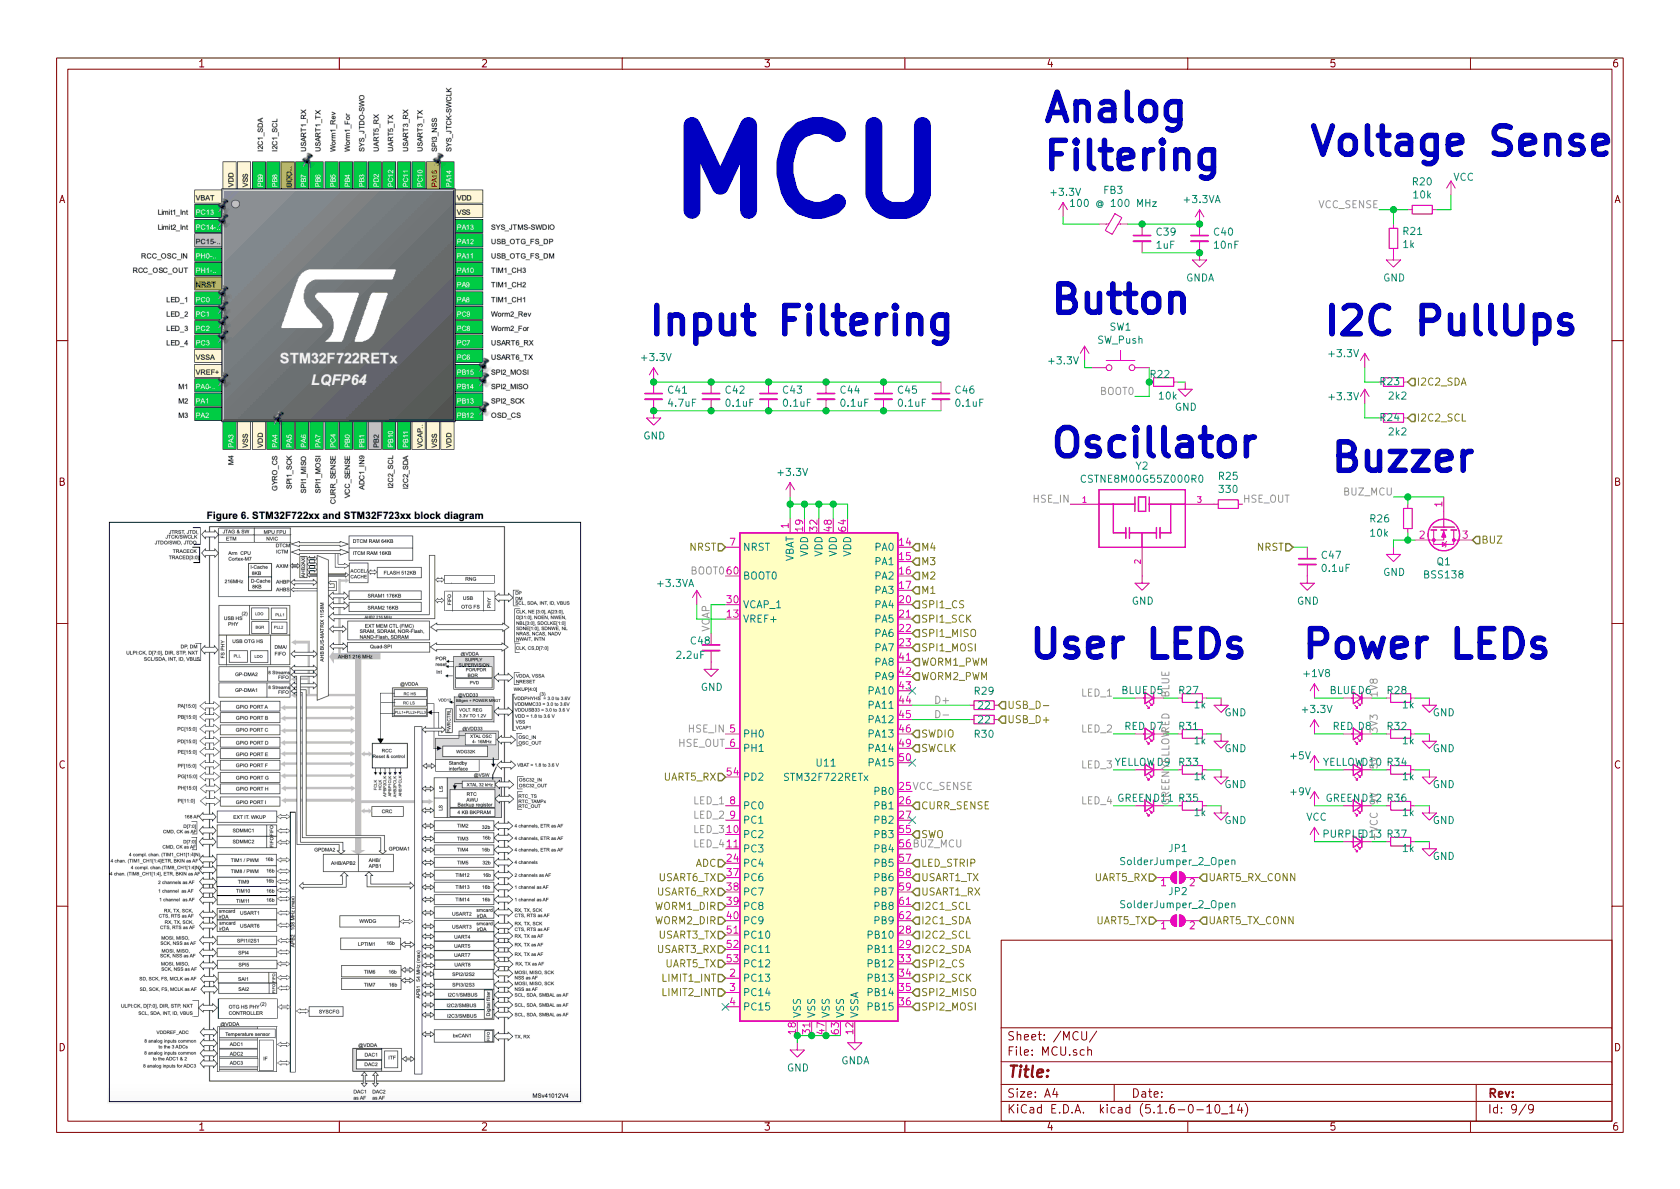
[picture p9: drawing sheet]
EESchema Schematic File Version 4
EELAYER 30 0
EELAYER END
$Descr A4 11693 8268
encoding utf-8
Sheet 9 9
Title ""
Date ""
Rev ""
Comp ""
Comment1 ""
Comment2 ""
Comment3 ""
Comment4 ""
$EndDescr
$Comp
L power:GND #PWR0108
U 1 1
P 9100 4000
F 0 "#PWR0108" H 9100 3750 50  0001 C CNN
F 1 "GND" H 9105 3827 50  0000 C CNN
F 2 "" H 9100 4000 50  0001 C CNN
F 3 "" H 9100 4000 50  0001 C CNN
	1    9100 4000
	1    0    0    -1  
$EndComp
Wire Wire Line
	9000 3800 9100 3800
$Comp
L Device:C_Small C47
U 1 1
P 9100 3900
F 0 "C47" H 9192 3946 50  0000 L CNN
F 1 "0.1uF" H 9192 3855 50  0000 L CNN
F 2 "Capacitor_SMD:C_0402_1005Metric" H 9100 3900 50  0001 C CNN
F 3 "~" H 9100 3900 50  0001 C CNN
	1    9100 3900
	1    0    0    -1  
$EndComp
Wire Wire Line
	9150 5600 9350 5600
Wire Wire Line
	9850 5600 9950 5600
Wire Wire Line
	9550 5600 9650 5600
$Comp
L power:GND #PWR0122
U 1 1
P 9950 5600
F 0 "#PWR0122" H 9950 5350 50  0001 C CNN
F 1 "GND" H 10050 5500 50  0000 C CNN
F 2 "" H 9950 5600 50  0001 C CNN
F 3 "" H 9950 5600 50  0001 C CNN
	1    9950 5600
	1    0    0    -1  
$EndComp
$Comp
L Device:LED_Small D12
U 1 1
P 9450 5600
F 0 "D12" H 9350 5550 50  0000 C CNN
F 1 "GREEN" H 9550 5550 50  0000 C CNN
F 2 "LED_SMD:LED_0603_1608Metric" V 9450 5600 50  0001 C CNN
F 3 "~" V 9450 5600 50  0001 C CNN
	1    9450 5600
	-1   0    0    1   
$EndComp
$Comp
L power:+9V #PWR0121
U 1 1
P 9150 5600
F 0 "#PWR0121" H 9150 5450 50  0001 C CNN
F 1 "+9V" H 9050 5700 50  0000 C CNN
F 2 "" H 9150 5600 50  0001 C CNN
F 3 "" H 9150 5600 50  0001 C CNN
	1    9150 5600
	1    0    0    -1  
$EndComp
Wire Wire Line
	9150 5350 9350 5350
Wire Wire Line
	9850 5350 9950 5350
Wire Wire Line
	9550 5350 9650 5350
$Comp
L power:GND #PWR0119
U 1 1
P 9950 5350
F 0 "#PWR0119" H 9950 5100 50  0001 C CNN
F 1 "GND" H 10050 5250 50  0000 C CNN
F 2 "" H 9950 5350 50  0001 C CNN
F 3 "" H 9950 5350 50  0001 C CNN
	1    9950 5350
	1    0    0    -1  
$EndComp
$Comp
L Device:LED_Small D10
U 1 1
P 9450 5350
F 0 "D10" H 9350 5300 50  0000 C CNN
F 1 "YELLOW" H 9550 5300 50  0000 C CNN
F 2 "LED_SMD:LED_0603_1608Metric" V 9450 5350 50  0001 C CNN
F 3 "~" V 9450 5350 50  0001 C CNN
	1    9450 5350
	-1   0    0    1   
$EndComp
$Comp
L power:+5V #PWR0118
U 1 1
P 9150 5350
F 0 "#PWR0118" H 9150 5200 50  0001 C CNN
F 1 "+5V" H 9050 5450 50  0000 C CNN
F 2 "" H 9150 5350 50  0001 C CNN
F 3 "" H 9150 5350 50  0001 C CNN
	1    9150 5350
	1    0    0    -1  
$EndComp
$Comp
L Device:R_Small R30
U 1 1
P 6850 5000
F 0 "R30" V 6950 5000 50  0000 C CNN
F 1 "22" V 6850 5000 50  0000 C CNN
F 2 "Resistor_SMD:R_0402_1005Metric" H 6850 5000 50  0001 C CNN
F 3 "~" H 6850 5000 50  0001 C CNN
	1    6850 5000
	0    1    1    0   
$EndComp
$Comp
L Device:R_Small R29
U 1 1
P 6850 4900
F 0 "R29" V 6750 4900 50  0000 C CNN
F 1 "22" V 6850 4900 50  0000 C CNN
F 2 "Resistor_SMD:R_0402_1005Metric" H 6850 4900 50  0001 C CNN
F 3 "~" H 6850 4900 50  0001 C CNN
	1    6850 4900
	0    1    1    0   
$EndComp
Wire Wire Line
	9700 3800 9700 3750
Wire Wire Line
	9700 3750 9800 3750
Wire Wire Line
	9800 3750 9850 3750
Connection ~ 9800 3750
Wire Wire Line
	9800 3700 9800 3750
Wire Wire Line
	9800 3450 10050 3450
Wire Wire Line
	9800 3450 9800 3500
Connection ~ 9800 3450
Wire Wire Line
	9700 3450 9800 3450
$Comp
L Transistor_FET:BSS138 Q1
U 1 1
P 10050 3650
F 0 "Q1" V 10299 3650 50  0000 C CNN
F 1 "BSS138" V 10390 3650 50  0000 C CNN
F 2 "Package_TO_SOT_SMD:SOT-23" H 10250 3575 50  0001 L CIN
F 3 "https://www.fairchildsemi.com/datasheets/BS/BSS138.pdf" H 10050 3650 50  0001 L CNN
	1    10050 3650
	0    1    1    0   
$EndComp
$Comp
L Device:R_Small R26
U 1 1
P 9800 3600
F 0 "R26" H 9604 3600 50  0000 C CNN
F 1 "10k" H 9600 3500 50  0000 C CNN
F 2 "Resistor_SMD:R_0402_1005Metric" H 9800 3600 50  0001 C CNN
F 3 "~" H 9800 3600 50  0001 C CNN
	1    9800 3600
	1    0    0    -1  
$EndComp
$Comp
L power:GND #PWR0106
U 1 1
P 9700 3800
F 0 "#PWR0106" H 9700 3550 50  0001 C CNN
F 1 "GND" H 9705 3627 50  0000 C CNN
F 2 "" H 9700 3800 50  0001 C CNN
F 3 "" H 9700 3800 50  0001 C CNN
	1    9700 3800
	1    0    0    -1  
$EndComp
$Comp
L power:GNDA #PWR0125
U 1 1
P 5950 7200
F 0 "#PWR0125" H 5950 6950 50  0001 C CNN
F 1 "GNDA" H 5955 7027 50  0000 C CNN
F 2 "" H 5950 7200 50  0001 C CNN
F 3 "" H 5950 7200 50  0001 C CNN
	1    5950 7200
	1    0    0    -1  
$EndComp
Wire Wire Line
	5550 7200 5550 7250
$Comp
L Device:C_Small C45
U 1 1
P 6150 2750
F 0 "C45" H 6242 2796 50  0000 L CNN
F 1 "0.1uF" H 6242 2705 50  0000 L CNN
F 2 "Capacitor_SMD:C_0402_1005Metric" H 6150 2750 50  0001 C CNN
F 3 "~" H 6150 2750 50  0001 C CNN
	1    6150 2750
	1    0    0    -1  
$EndComp
Wire Wire Line
	5750 2850 6150 2850
Connection ~ 5750 2850
Wire Wire Line
	5750 2650 6150 2650
Connection ~ 5750 2650
$Comp
L Device:C_Small C44
U 1 1
P 5750 2750
F 0 "C44" H 5842 2796 50  0000 L CNN
F 1 "0.1uF" H 5842 2705 50  0000 L CNN
F 2 "Capacitor_SMD:C_0402_1005Metric" H 5750 2750 50  0001 C CNN
F 3 "~" H 5750 2750 50  0001 C CNN
	1    5750 2750
	1    0    0    -1  
$EndComp
Wire Wire Line
	5350 2850 5750 2850
Connection ~ 5350 2850
Wire Wire Line
	5350 2650 5750 2650
Connection ~ 5350 2650
$Comp
L Device:C_Small C43
U 1 1
P 5350 2750
F 0 "C43" H 5442 2796 50  0000 L CNN
F 1 "0.1uF" H 5442 2705 50  0000 L CNN
F 2 "Capacitor_SMD:C_0402_1005Metric" H 5350 2750 50  0001 C CNN
F 3 "~" H 5350 2750 50  0001 C CNN
	1    5350 2750
	1    0    0    -1  
$EndComp
$Comp
L power:GND #PWR098
U 1 1
P 9700 1750
F 0 "#PWR098" H 9700 1500 50  0001 C CNN
F 1 "GND" H 9705 1577 50  0000 C CNN
F 2 "" H 9700 1750 50  0001 C CNN
F 3 "" H 9700 1750 50  0001 C CNN
	1    9700 1750
	1    0    0    -1  
$EndComp
$Comp
L Device:R_Small R20
U 1 1
P 9900 1450
F 0 "R20" V 9704 1450 50  0000 C CNN
F 1 "10k" V 9795 1450 50  0000 C CNN
F 2 "Resistor_SMD:R_0402_1005Metric" H 9900 1450 50  0001 C CNN
F 3 "~" H 9900 1450 50  0001 C CNN
	1    9900 1450
	0    1    1    0   
$EndComp
$Comp
L power:VCC #PWR094
U 1 1
P 10100 1350
F 0 "#PWR094" H 10100 1200 50  0001 C CNN
F 1 "VCC" H 10115 1478 50  0000 L CNN
F 2 "" H 10100 1350 50  0001 C CNN
F 3 "" H 10100 1350 50  0001 C CNN
	1    10100 1350
	1    0    0    -1  
$EndComp
$Comp
L Device:R_Small R21
U 1 1
P 9700 1650
F 0 "R21" H 9641 1604 50  0000 R CNN
F 1 "1k" H 9641 1695 50  0000 R CNN
F 2 "Resistor_SMD:R_0402_1005Metric" H 9700 1650 50  0001 C CNN
F 3 "~" H 9700 1650 50  0001 C CNN
	1    9700 1650
	-1   0    0    1   
$EndComp
$Comp
L power:+3.3V #PWR099
U 1 1
P 7550 2500
F 0 "#PWR099" H 7550 2350 50  0001 C CNN
F 1 "+3.3V" H 7400 2500 50  0000 C CNN
F 2 "" H 7550 2500 50  0001 C CNN
F 3 "" H 7550 2500 50  0001 C CNN
	1    7550 2500
	1    0    0    -1  
$EndComp
Wire Wire Line
	7550 2550 7600 2550
Wire Wire Line
	7550 2500 7550 2550
Wire Wire Line
	8250 2650 8200 2650
$Comp
L power:GND #PWR0102
U 1 1
P 8250 2650
F 0 "#PWR0102" H 8250 2400 50  0001 C CNN
F 1 "GND" H 8255 2477 50  0000 C CNN
F 2 "" H 8250 2650 50  0001 C CNN
F 3 "" H 8250 2650 50  0001 C CNN
	1    8250 2650
	1    0    0    -1  
$EndComp
Wire Wire Line
	8000 2650 8000 2750
Wire Wire Line
	8000 2650 8000 2550
Connection ~ 8000 2650
$Comp
L Device:R_Small R22
U 1 1
P 8100 2650
F 0 "R22" V 8150 2600 50  0000 L CNN
F 1 "10k" V 8000 2550 50  0000 L CNN
F 2 "Resistor_SMD:R_0402_1005Metric" H 8100 2650 50  0001 C CNN
F 3 "~" H 8100 2650 50  0001 C CNN
	1    8100 2650
	0    -1   -1   0   
$EndComp
$Comp
L Switch:SW_Push SW1
U 1 1
P 7800 2550
F 0 "SW1" H 7800 2835 50  0000 C CNN
F 1 "SW_Push" H 7800 2744 50  0000 C CNN
F 2 "Button_Switch_SMD:SW_SPST_B3U-1000P" H 7800 2750 50  0001 C CNN
F 3 "~" H 7800 2750 50  0001 C CNN
	1    7800 2550
	1    0    0    -1  
$EndComp
Wire Wire Line
	9850 4850 9950 4850
Wire Wire Line
	9550 4850 9650 4850
Wire Wire Line
	9850 5100 9950 5100
Wire Wire Line
	9550 5100 9650 5100
$Comp
L power:GND #PWR0113
U 1 1
P 9950 4850
F 0 "#PWR0113" H 9950 4600 50  0001 C CNN
F 1 "GND" H 10050 4750 50  0000 C CNN
F 2 "" H 9950 4850 50  0001 C CNN
F 3 "" H 9950 4850 50  0001 C CNN
	1    9950 4850
	1    0    0    -1  
$EndComp
$Comp
L Device:R_Small R28
U 1 1
P 9750 4850
F 0 "R28" V 9800 4800 50  0000 L CNN
F 1 "1k" V 9700 4750 50  0000 L CNN
F 2 "Resistor_SMD:R_0402_1005Metric" H 9750 4850 50  0001 C CNN
F 3 "~" H 9750 4850 50  0001 C CNN
	1    9750 4850
	0    -1   -1   0   
$EndComp
$Comp
L Device:LED_Small D6
U 1 1
P 9450 4850
F 0 "D6" H 9400 4800 50  0000 C CNN
F 1 "BLUE" H 9550 4800 50  0000 C CNN
F 2 "LED_SMD:LED_0603_1608Metric" V 9450 4850 50  0001 C CNN
F 3 "~" V 9450 4850 50  0001 C CNN
	1    9450 4850
	-1   0    0    1   
$EndComp
$Comp
L power:GND #PWR0116
U 1 1
P 9950 5100
F 0 "#PWR0116" H 9950 4850 50  0001 C CNN
F 1 "GND" H 10050 5000 50  0000 C CNN
F 2 "" H 9950 5100 50  0001 C CNN
F 3 "" H 9950 5100 50  0001 C CNN
	1    9950 5100
	1    0    0    -1  
$EndComp
$Comp
L Device:R_Small R32
U 1 1
P 9750 5100
F 0 "R32" V 9800 5050 50  0000 L CNN
F 1 "1k" V 9700 5000 50  0000 L CNN
F 2 "Resistor_SMD:R_0402_1005Metric" H 9750 5100 50  0001 C CNN
F 3 "~" H 9750 5100 50  0001 C CNN
	1    9750 5100
	0    -1   -1   0   
$EndComp
$Comp
L Device:LED_Small D8
U 1 1
P 9450 5100
F 0 "D8" H 9400 5050 50  0000 C CNN
F 1 "RED" H 9550 5050 50  0000 C CNN
F 2 "LED_SMD:LED_0603_1608Metric" V 9450 5100 50  0001 C CNN
F 3 "~" V 9450 5100 50  0001 C CNN
	1    9450 5100
	-1   0    0    1   
$EndComp
$Comp
L power:+3.3V #PWR0100
U 1 1
P 9500 2550
F 0 "#PWR0100" H 9500 2400 50  0001 C CNN
F 1 "+3.3V" H 9350 2650 50  0000 C CNN
F 2 "" H 9500 2550 50  0001 C CNN
F 3 "" H 9500 2550 50  0001 C CNN
	1    9500 2550
	1    0    0    -1  
$EndComp
$Comp
L power:+3.3V #PWR0103
U 1 1
P 9500 2800
F 0 "#PWR0103" H 9500 2650 50  0001 C CNN
F 1 "+3.3V" H 9350 2850 50  0000 C CNN
F 2 "" H 9500 2800 50  0001 C CNN
F 3 "" H 9500 2800 50  0001 C CNN
	1    9500 2800
	1    0    0    -1  
$EndComp
$Comp
L Device:R_Small R23
U 1 1
P 9700 2650
F 0 "R23" V 9700 2600 50  0000 L CNN
F 1 "2k2" V 9600 2550 50  0000 L CNN
F 2 "Resistor_SMD:R_0402_1005Metric" H 9700 2650 50  0001 C CNN
F 3 "~" H 9700 2650 50  0001 C CNN
	1    9700 2650
	0    -1   -1   0   
$EndComp
$Comp
L Device:R_Small R24
U 1 1
P 9700 2900
F 0 "R24" V 9700 2850 50  0000 L CNN
F 1 "2k2" V 9600 2800 50  0000 L CNN
F 2 "Resistor_SMD:R_0402_1005Metric" H 9700 2900 50  0001 C CNN
F 3 "~" H 9700 2900 50  0001 C CNN
	1    9700 2900
	0    -1   -1   0   
$EndComp
$Comp
L power:+3.3V #PWR0105
U 1 1
P 5500 3450
F 0 "#PWR0105" H 5500 3300 50  0001 C CNN
F 1 "+3.3V" H 5515 3623 50  0000 C CNN
F 2 "" H 5500 3450 50  0001 C CNN
F 3 "" H 5500 3450 50  0001 C CNN
	1    5500 3450
	1    0    0    -1  
$EndComp
Wire Wire Line
	5800 3500 5900 3500
Connection ~ 5800 3500
Wire Wire Line
	5800 3500 5800 3600
Wire Wire Line
	5900 3500 5900 3600
Wire Wire Line
	5700 3500 5800 3500
Connection ~ 5700 3500
Wire Wire Line
	5700 3500 5700 3600
Wire Wire Line
	5500 3500 5600 3500
Wire Wire Line
	5600 3500 5700 3500
Connection ~ 5600 3500
Wire Wire Line
	5600 3500 5600 3600
Wire Wire Line
	5500 3500 5500 3600
Wire Wire Line
	5500 3450 5500 3500
Connection ~ 5500 3500
$Comp
L power:GND #PWR0126
U 1 1
P 5550 7250
F 0 "#PWR0126" H 5550 7000 50  0001 C CNN
F 1 "GND" H 5555 7077 50  0000 C CNN
F 2 "" H 5550 7250 50  0001 C CNN
F 3 "" H 5550 7250 50  0001 C CNN
	1    5550 7250
	1    0    0    -1  
$EndComp
$Comp
L power:+3.3VA #PWR0109
U 1 1
P 4850 4200
F 0 "#PWR0109" H 4850 4050 50  0001 C CNN
F 1 "+3.3VA" H 4700 4350 50  0000 C CNN
F 2 "" H 4850 4200 50  0001 C CNN
F 3 "" H 4850 4200 50  0001 C CNN
	1    4850 4200
	1    0    0    -1  
$EndComp
$Comp
L power:GND #PWR0107
U 1 1
P 7950 4000
F 0 "#PWR0107" H 7950 3750 50  0001 C CNN
F 1 "GND" H 7955 3827 50  0000 C CNN
F 2 "" H 7950 4000 50  0001 C CNN
F 3 "" H 7950 4000 50  0001 C CNN
	1    7950 4000
	1    0    0    -1  
$EndComp
$Comp
L Device:R_Small R25
U 1 1
P 8550 3500
F 0 "R25" V 8354 3500 50  0000 C CNN
F 1 "330" V 8445 3500 50  0000 C CNN
F 2 "Resistor_SMD:R_0402_1005Metric" H 8550 3500 50  0001 C CNN
F 3 "~" H 8550 3500 50  0001 C CNN
	1    8550 3500
	0    1    1    0   
$EndComp
$Comp
L power:GND #PWR0104
U 1 1
P 4550 2850
F 0 "#PWR0104" H 4550 2600 50  0001 C CNN
F 1 "GND" H 4555 2677 50  0000 C CNN
F 2 "" H 4550 2850 50  0001 C CNN
F 3 "" H 4550 2850 50  0001 C CNN
	1    4550 2850
	1    0    0    -1  
$EndComp
$Comp
L power:+3.3V #PWR0101
U 1 1
P 4550 2650
F 0 "#PWR0101" H 4550 2500 50  0001 C CNN
F 1 "+3.3V" H 4565 2823 50  0000 C CNN
F 2 "" H 4550 2650 50  0001 C CNN
F 3 "" H 4550 2650 50  0001 C CNN
	1    4550 2650
	1    0    0    -1  
$EndComp
Connection ~ 4550 2850
Connection ~ 4550 2650
$Comp
L Device:C_Small C41
U 1 1
P 4550 2750
F 0 "C41" H 4642 2796 50  0000 L CNN
F 1 "4.7uF" H 4642 2705 50  0000 L CNN
F 2 "Capacitor_SMD:C_0402_1005Metric" H 4550 2750 50  0001 C CNN
F 3 "~" H 4550 2750 50  0001 C CNN
	1    4550 2750
	1    0    0    -1  
$EndComp
Wire Wire Line
	4950 2850 5350 2850
Wire Wire Line
	4950 2850 4550 2850
Connection ~ 4950 2850
Wire Wire Line
	4950 2650 5350 2650
Wire Wire Line
	4550 2650 4950 2650
Connection ~ 4950 2650
$Comp
L Device:C_Small C42
U 1 1
P 4950 2750
F 0 "C42" H 5042 2796 50  0000 L CNN
F 1 "0.1uF" H 5042 2705 50  0000 L CNN
F 2 "Capacitor_SMD:C_0402_1005Metric" H 4950 2750 50  0001 C CNN
F 3 "~" H 4950 2750 50  0001 C CNN
	1    4950 2750
	1    0    0    -1  
$EndComp
$Comp
L power:+3.3VA #PWR096
U 1 1
P 8350 1550
F 0 "#PWR096" H 8350 1400 50  0001 C CNN
F 1 "+3.3VA" H 8365 1723 50  0000 C CNN
F 2 "" H 8350 1550 50  0001 C CNN
F 3 "" H 8350 1550 50  0001 C CNN
	1    8350 1550
	1    0    0    -1  
$EndComp
$Comp
L Device:C_Small C40
U 1 1
P 8350 1650
F 0 "C40" H 8442 1696 50  0000 L CNN
F 1 "10nF" H 8442 1605 50  0000 L CNN
F 2 "Capacitor_SMD:C_0402_1005Metric" H 8350 1650 50  0001 C CNN
F 3 "~" H 8350 1650 50  0001 C CNN
	1    8350 1650
	1    0    0    -1  
$EndComp
$Comp
L Device:C_Small C39
U 1 1
P 7950 1650
F 0 "C39" H 8042 1696 50  0000 L CNN
F 1 "1uF" H 8042 1605 50  0000 L CNN
F 2 "Capacitor_SMD:C_0402_1005Metric" H 7950 1650 50  0001 C CNN
F 3 "~" H 7950 1650 50  0001 C CNN
	1    7950 1650
	1    0    0    -1  
$EndComp
Wire Wire Line
	7400 1550 7400 1500
Wire Wire Line
	7650 1550 7400 1550
$Comp
L Device:Ferrite_Bead_Small FB3
U 1 1
P 7750 1550
F 0 "FB3" V 7513 1550 50  0000 C CNN
F 1 "100 @ 100 MHz" V 7604 1550 50  0000 C CNN
F 2 "Inductor_SMD:L_0603_1608Metric" V 7680 1550 50  0001 C CNN
F 3 "~" H 7750 1550 50  0001 C CNN
	1    7750 1550
	0    1    1    0   
$EndComp
$Comp
L power:+3.3V #PWR095
U 1 1
P 7400 1500
F 0 "#PWR095" H 7400 1350 50  0001 C CNN
F 1 "+3.3V" H 7415 1673 50  0000 C CNN
F 2 "" H 7400 1500 50  0001 C CNN
F 3 "" H 7400 1500 50  0001 C CNN
	1    7400 1500
	1    0    0    -1  
$EndComp
$Comp
L power:+3.3V #PWR0115
U 1 1
P 9150 5100
F 0 "#PWR0115" H 9150 4950 50  0001 C CNN
F 1 "+3.3V" H 9165 5273 50  0000 C CNN
F 2 "" H 9150 5100 50  0001 C CNN
F 3 "" H 9150 5100 50  0001 C CNN
	1    9150 5100
	1    0    0    -1  
$EndComp
Wire Wire Line
	9150 5100 9350 5100
Connection ~ 5550 7200
Connection ~ 5650 7200
Wire Wire Line
	5550 7200 5650 7200
Connection ~ 5750 7200
Wire Wire Line
	5750 7200 5650 7200
Wire Wire Line
	5750 7200 5850 7200
NoConn ~ 5050 7000
$Comp
L MCU_ST_STM32F7:STM32F722RETx U11
U 1 1
P 5750 5400
F 0 "U11" H 5750 5500 50  0000 C CNN
F 1 "STM32F722RETx" H 5750 5400 50  0000 C CNN
F 2 "Package_QFP:LQFP-64_10x10mm_P0.5mm" H 5150 3700 50  0001 R CNN
F 3 "http://www.st.com/st-web-ui/static/active/en/resource/technical/document/datasheet/DM00330506.pdf" H 5750 5400 50  0001 C CNN
	1    5750 5400
	1    0    0    -1  
$EndComp
Text HLabel 6350 4300 2    50   Input ~ 0
SPI1_SCK
Text HLabel 6350 4400 2    50   Input ~ 0
SPI1_MISO
Text HLabel 6350 4500 2    50   Input ~ 0
SPI1_MOSI
Text HLabel 6350 6100 2    50   Input ~ 0
USART1_TX
Text HLabel 6350 6200 2    50   Input ~ 0
USART1_RX
Wire Wire Line
	6750 4900 6350 4900
Wire Wire Line
	6350 5000 6750 5000
Text HLabel 6350 5100 2    50   Input ~ 0
SWDIO
Text HLabel 6350 5200 2    50   Input ~ 0
SWCLK
Text HLabel 6350 5800 2    50   Input ~ 0
SWO
Text HLabel 6350 6500 2    50   Input ~ 0
I2C2_SCL
Text HLabel 6350 6800 2    50   Input ~ 0
SPI2_SCK
Text HLabel 5050 6400 0    50   Input ~ 0
WORM2_DIR
Text HLabel 5050 6200 0    50   Input ~ 0
USART6_RX
Text HLabel 5050 6100 0    50   Input ~ 0
USART6_TX
Text Label 5050 5200 2    50   ~ 0
HSE_OUT
Text Label 5050 5100 2    50   ~ 0
HSE_IN
Text Label 5050 4000 2    50   ~ 0
BOOT0
Text Label 9700 3450 2    50   ~ 0
BUZ_MCU
Text HLabel 10250 3750 2    50   Input ~ 0
BUZ
Text Label 7900 2750 2    50   ~ 0
BOOT0
Text Label 7450 3500 2    50   ~ 0
HSE_IN
Text Label 8650 3500 0    50   ~ 0
HSE_OUT
Wire Wire Line
	9500 2550 9500 2650
Wire Wire Line
	9500 2650 9600 2650
Wire Wire Line
	9500 2800 9500 2900
Wire Wire Line
	9500 2900 9600 2900
Text Label 9600 1450 2    50   ~ 0
VCC_SENSE
Text HLabel 6350 6300 2    50   Input ~ 0
I2C1_SCL
Text HLabel 6350 6400 2    50   Input ~ 0
I2C1_SDA
Text HLabel 9800 2900 2    50   Input ~ 0
I2C2_SCL
Text HLabel 9800 2650 2    50   Input ~ 0
I2C2_SDA
Text HLabel 5050 3800 0    50   Input ~ 0
NRST
Text HLabel 9000 3800 0    50   Input ~ 0
NRST
Wire Wire Line
	7900 2750 8000 2750
Wire Wire Line
	10100 1350 10100 1450
Wire Wire Line
	10100 1450 10000 1450
Wire Wire Line
	9800 1450 9700 1450
Wire Wire Line
	9700 1550 9700 1450
Connection ~ 9700 1450
Wire Wire Line
	9700 1450 9600 1450
Wire Wire Line
	4850 4200 4850 4300
Wire Wire Line
	4850 4300 5050 4300
Wire Wire Line
	7950 1750 8350 1750
$Comp
L Device:C_Small C46
U 1 1
P 6550 2750
F 0 "C46" H 6642 2796 50  0000 L CNN
F 1 "0.1uF" H 6642 2705 50  0000 L CNN
F 2 "Capacitor_SMD:C_0402_1005Metric" H 6550 2750 50  0001 C CNN
F 3 "~" H 6550 2750 50  0001 C CNN
	1    6550 2750
	1    0    0    -1  
$EndComp
Wire Wire Line
	6150 2850 6550 2850
Wire Wire Line
	6150 2650 6550 2650
Text HLabel 6350 4000 2    50   Input ~ 0
M2
$Comp
L power:GNDA #PWR097
U 1 1
P 8350 1750
F 0 "#PWR097" H 8350 1500 50  0001 C CNN
F 1 "GNDA" H 8355 1577 50  0000 C CNN
F 2 "" H 8350 1750 50  0001 C CNN
F 3 "" H 8350 1750 50  0001 C CNN
	1    8350 1750
	1    0    0    -1  
$EndComp
Wire Wire Line
	7850 1550 7950 1550
Connection ~ 7950 1550
Wire Wire Line
	7950 1550 8350 1550
$Comp
L power:GND #PWR0110
U 1 1
P 4950 4600
F 0 "#PWR0110" H 4950 4350 50  0001 C CNN
F 1 "GND" H 4955 4427 50  0000 C CNN
F 2 "" H 4950 4600 50  0001 C CNN
F 3 "" H 4950 4600 50  0001 C CNN
	1    4950 4600
	1    0    0    -1  
$EndComp
Wire Wire Line
	4950 4400 4950 4200
Wire Wire Line
	4950 4200 5050 4200
Connection ~ 8350 1550
Connection ~ 8350 1750
$Comp
L Device:C_Small C48
U 1 1
P 4950 4500
F 0 "C48" H 4800 4550 50  0000 L CNN
F 1 "2.2uF" H 4700 4450 50  0000 L CNN
F 2 "Capacitor_SMD:C_0402_1005Metric" H 4950 4500 50  0001 C CNN
F 3 "~" H 4950 4500 50  0001 C CNN
	1    4950 4500
	1    0    0    -1  
$EndComp
Text HLabel 6950 4900 2    50   Input ~ 0
USB_D-
Text HLabel 6950 5000 2    50   Input ~ 0
USB_D+
Wire Wire Line
	9150 5850 9350 5850
Wire Wire Line
	9850 5850 9950 5850
Wire Wire Line
	9550 5850 9650 5850
$Comp
L power:GND #PWR0124
U 1 1
P 9950 5850
F 0 "#PWR0124" H 9950 5600 50  0001 C CNN
F 1 "GND" H 10050 5750 50  0000 C CNN
F 2 "" H 9950 5850 50  0001 C CNN
F 3 "" H 9950 5850 50  0001 C CNN
	1    9950 5850
	1    0    0    -1  
$EndComp
$Comp
L Device:LED_Small D13
U 1 1
P 9450 5850
F 0 "D13" H 9350 5800 50  0000 C CNN
F 1 "PURPLE" H 9550 5800 50  0000 C CNN
F 2 "LED_SMD:LED_0603_1608Metric" V 9450 5850 50  0001 C CNN
F 3 "~" V 9450 5850 50  0001 C CNN
	1    9450 5850
	-1   0    0    1   
$EndComp
$Comp
L power:VCC #PWR0123
U 1 1
P 9150 5850
F 0 "#PWR0123" H 9150 5700 50  0001 C CNN
F 1 "VCC" H 9165 6023 50  0000 C CNN
F 2 "" H 9150 5850 50  0001 C CNN
F 3 "" H 9150 5850 50  0001 C CNN
	1    9150 5850
	1    0    0    -1  
$EndComp
Text Notes 9050 4600 0    197  ~ 39
Power LEDs
Text Notes 9250 3300 0    197  ~ 39
Buzzer
Text Notes 9200 2350 0    197  ~ 39
I2C PullUps
Text Notes 9100 1100 0    197  ~ 39
Voltage Sense
Text Notes 7250 1200 0    197  ~ 39
Analog\nFiltering
Connection ~ 6150 2650
Connection ~ 6150 2850
Text Notes 4500 2350 0    197  ~ 39
Input Filtering
Text Notes 7300 2200 0    197  ~ 39
Button
Text Notes 7300 3200 0    197  ~ 39
Oscillator
Text Notes 4600 1550 0    591  ~ 118
MCU
Text Label 6500 4900 0    50   ~ 0
D+
Text Label 6500 5000 0    50   ~ 0
D-
Text HLabel 6350 4600 2    50   Input ~ 0
WORM1_PWM
Text HLabel 5050 6300 0    50   Input ~ 0
WORM1_DIR
Text HLabel 6350 6600 2    50   Input ~ 0
I2C2_SDA
Text HLabel 6350 6900 2    50   Input ~ 0
SPI2_MISO
Text HLabel 6350 6700 2    50   Input ~ 0
SPI2_CS
Text HLabel 6350 4100 2    50   Input ~ 0
M1
Text HLabel 6350 3800 2    50   Input ~ 0
M4
Text HLabel 6350 3900 2    50   Input ~ 0
M3
Text HLabel 6350 4200 2    50   Input ~ 0
SPI1_CS
Text HLabel 6350 4700 2    50   Input ~ 0
WORM2_PWM
Text Label 5050 5600 2    50   ~ 0
LED_1
Wire Wire Line
	9150 4850 9350 4850
Text HLabel 6350 5600 2    50   Input ~ 0
CURR_SENSE
Text HLabel 6350 7000 2    50   Input ~ 0
SPI2_MOSI
Text HLabel 5050 6700 0    50   Input ~ 0
UART5_TX
Text HLabel 5050 5400 0    50   Input ~ 0
UART5_RX
NoConn ~ 6350 5700
NoConn ~ 6350 5300
Text Label 5050 5700 2    50   ~ 0
LED_2
Text Label 5050 5800 2    50   ~ 0
LED_3
Text Label 5050 5900 2    50   ~ 0
LED_4
Text HLabel 6350 6000 2    50   Input ~ 0
LED_STRIP
NoConn ~ 6350 4800
Text Label 6350 5900 0    50   ~ 0
BUZ_MCU
Text HLabel 5050 6000 0    50   Input ~ 0
ADC
Text HLabel 5050 6600 0    50   Input ~ 0
USART3_RX
Text HLabel 5050 6500 0    50   Input ~ 0
USART3_TX
Text HLabel 5050 6800 0    50   Input ~ 0
LIMIT1_INT
Text HLabel 5050 6900 0    50   Input ~ 0
LIMIT2_INT
$Comp
L Device:R_Small R34
U 1 1
P 9750 5350
F 0 "R34" V 9800 5300 50  0000 L CNN
F 1 "1k" V 9700 5250 50  0000 L CNN
F 2 "Resistor_SMD:R_0402_1005Metric" H 9750 5350 50  0001 C CNN
F 3 "~" H 9750 5350 50  0001 C CNN
	1    9750 5350
	0    -1   -1   0   
$EndComp
$Comp
L Device:R_Small R36
U 1 1
P 9750 5600
F 0 "R36" V 9800 5550 50  0000 L CNN
F 1 "1k" V 9700 5500 50  0000 L CNN
F 2 "Resistor_SMD:R_0402_1005Metric" H 9750 5600 50  0001 C CNN
F 3 "~" H 9750 5600 50  0001 C CNN
	1    9750 5600
	0    -1   -1   0   
$EndComp
$Comp
L Device:R_Small R37
U 1 1
P 9750 5850
F 0 "R37" V 9800 5800 50  0000 L CNN
F 1 "1k" V 9700 5750 50  0000 L CNN
F 2 "Resistor_SMD:R_0402_1005Metric" H 9750 5850 50  0001 C CNN
F 3 "~" H 9750 5850 50  0001 C CNN
	1    9750 5850
	0    -1   -1   0   
$EndComp
Text HLabel 8050 6100 0    50   Input ~ 0
UART5_RX
Text HLabel 8050 6400 0    50   Input ~ 0
UART5_TX
Text HLabel 8350 6100 2    50   Input ~ 0
UART5_RX_CONN
Text HLabel 8350 6400 2    50   Input ~ 0
UART5_TX_CONN
$Comp
L Jumper:SolderJumper_2_Open JP2
U 1 1
P 8200 6400
F 0 "JP2" H 8200 6605 50  0000 C CNN
F 1 "SolderJumper_2_Open" H 8200 6514 50  0000 C CNN
F 2 "Jumper:SolderJumper-2_P1.3mm_Open_TrianglePad1.0x1.5mm" H 8200 6400 50  0001 C CNN
F 3 "~" H 8200 6400 50  0001 C CNN
	1    8200 6400
	1    0    0    -1  
$EndComp
$Comp
L Jumper:SolderJumper_2_Open JP1
U 1 1
P 8200 6100
F 0 "JP1" H 8200 6305 50  0000 C CNN
F 1 "SolderJumper_2_Open" H 8200 6214 50  0000 C CNN
F 2 "Jumper:SolderJumper-2_P1.3mm_Open_TrianglePad1.0x1.5mm" H 8200 6100 50  0001 C CNN
F 3 "~" H 8200 6100 50  0001 C CNN
	1    8200 6100
	1    0    0    -1  
$EndComp
Text Label 4950 4200 3    50   ~ 0
VCAP
Text Label 6350 5500 0    50   ~ 0
VCC_SENSE
$Comp
L power:+1V8 #PWR0112
U 1 1
P 9150 4850
F 0 "#PWR0112" H 9150 4700 50  0001 C CNN
F 1 "+1V8" H 9165 5023 50  0000 C CNN
F 2 "" H 9150 4850 50  0001 C CNN
F 3 "" H 9150 4850 50  0001 C CNN
	1    9150 4850
	1    0    0    -1  
$EndComp
Text Notes 7150 4600 0    197  ~ 39
User LEDs
Wire Wire Line
	8400 5600 8500 5600
Wire Wire Line
	8100 5600 8200 5600
$Comp
L power:GND #PWR0120
U 1 1
P 8500 5600
F 0 "#PWR0120" H 8500 5350 50  0001 C CNN
F 1 "GND" H 8600 5500 50  0000 C CNN
F 2 "" H 8500 5600 50  0001 C CNN
F 3 "" H 8500 5600 50  0001 C CNN
	1    8500 5600
	1    0    0    -1  
$EndComp
$Comp
L Device:LED_Small D11
U 1 1
P 8000 5600
F 0 "D11" H 7900 5550 50  0000 C CNN
F 1 "GREEN" H 8100 5550 50  0000 C CNN
F 2 "LED_SMD:LED_0603_1608Metric" V 8000 5600 50  0001 C CNN
F 3 "~" V 8000 5600 50  0001 C CNN
	1    8000 5600
	-1   0    0    1   
$EndComp
Wire Wire Line
	8400 5350 8500 5350
Wire Wire Line
	8100 5350 8200 5350
$Comp
L power:GND #PWR0117
U 1 1
P 8500 5350
F 0 "#PWR0117" H 8500 5100 50  0001 C CNN
F 1 "GND" H 8600 5250 50  0000 C CNN
F 2 "" H 8500 5350 50  0001 C CNN
F 3 "" H 8500 5350 50  0001 C CNN
	1    8500 5350
	1    0    0    -1  
$EndComp
$Comp
L Device:LED_Small D9
U 1 1
P 8000 5350
F 0 "D9" H 7900 5300 50  0000 C CNN
F 1 "YELLOW" H 8100 5300 50  0000 C CNN
F 2 "LED_SMD:LED_0603_1608Metric" V 8000 5350 50  0001 C CNN
F 3 "~" V 8000 5350 50  0001 C CNN
	1    8000 5350
	-1   0    0    1   
$EndComp
Wire Wire Line
	8400 4850 8500 4850
Wire Wire Line
	8100 4850 8200 4850
Wire Wire Line
	8400 5100 8500 5100
Wire Wire Line
	8100 5100 8200 5100
$Comp
L power:GND #PWR0111
U 1 1
P 8500 4850
F 0 "#PWR0111" H 8500 4600 50  0001 C CNN
F 1 "GND" H 8600 4750 50  0000 C CNN
F 2 "" H 8500 4850 50  0001 C CNN
F 3 "" H 8500 4850 50  0001 C CNN
	1    8500 4850
	1    0    0    -1  
$EndComp
$Comp
L Device:R_Small R27
U 1 1
P 8300 4850
F 0 "R27" V 8350 4800 50  0000 L CNN
F 1 "1k" V 8250 4750 50  0000 L CNN
F 2 "Resistor_SMD:R_0402_1005Metric" H 8300 4850 50  0001 C CNN
F 3 "~" H 8300 4850 50  0001 C CNN
	1    8300 4850
	0    -1   -1   0   
$EndComp
$Comp
L Device:LED_Small D5
U 1 1
P 8000 4850
F 0 "D5" H 7950 4800 50  0000 C CNN
F 1 "BLUE" H 8100 4800 50  0000 C CNN
F 2 "LED_SMD:LED_0603_1608Metric" V 8000 4850 50  0001 C CNN
F 3 "~" V 8000 4850 50  0001 C CNN
	1    8000 4850
	-1   0    0    1   
$EndComp
$Comp
L power:GND #PWR0114
U 1 1
P 8500 5100
F 0 "#PWR0114" H 8500 4850 50  0001 C CNN
F 1 "GND" H 8600 5000 50  0000 C CNN
F 2 "" H 8500 5100 50  0001 C CNN
F 3 "" H 8500 5100 50  0001 C CNN
	1    8500 5100
	1    0    0    -1  
$EndComp
$Comp
L Device:R_Small R31
U 1 1
P 8300 5100
F 0 "R31" V 8350 5050 50  0000 L CNN
F 1 "1k" V 8250 5000 50  0000 L CNN
F 2 "Resistor_SMD:R_0402_1005Metric" H 8300 5100 50  0001 C CNN
F 3 "~" H 8300 5100 50  0001 C CNN
	1    8300 5100
	0    -1   -1   0   
$EndComp
$Comp
L Device:LED_Small D7
U 1 1
P 8000 5100
F 0 "D7" H 7950 5050 50  0000 C CNN
F 1 "RED" H 8100 5050 50  0000 C CNN
F 2 "LED_SMD:LED_0603_1608Metric" V 8000 5100 50  0001 C CNN
F 3 "~" V 8000 5100 50  0001 C CNN
	1    8000 5100
	-1   0    0    1   
$EndComp
$Comp
L Device:R_Small R33
U 1 1
P 8300 5350
F 0 "R33" V 8350 5300 50  0000 L CNN
F 1 "1k" V 8250 5250 50  0000 L CNN
F 2 "Resistor_SMD:R_0402_1005Metric" H 8300 5350 50  0001 C CNN
F 3 "~" H 8300 5350 50  0001 C CNN
	1    8300 5350
	0    -1   -1   0   
$EndComp
$Comp
L Device:R_Small R35
U 1 1
P 8300 5600
F 0 "R35" V 8350 5550 50  0000 L CNN
F 1 "1k" V 8250 5500 50  0000 L CNN
F 2 "Resistor_SMD:R_0402_1005Metric" H 8300 5600 50  0001 C CNN
F 3 "~" H 8300 5600 50  0001 C CNN
	1    8300 5600
	0    -1   -1   0   
$EndComp
Text Label 7750 4850 2    50   ~ 0
LED_1
Text Label 7750 5100 2    50   ~ 0
LED_2
Text Label 7750 5350 2    50   ~ 0
LED_3
Text Label 7750 5600 2    50   ~ 0
LED_4
Wire Wire Line
	7750 4850 7900 4850
Wire Wire Line
	7750 5100 7900 5100
Wire Wire Line
	7750 5350 7900 5350
Wire Wire Line
	7750 5600 7900 5600
$Comp
L JPW_Symbols:CSTNE8M00G55Z000R0 Y2
U 1 1
P 7950 3600
F 0 "Y2" H 7950 3967 50  0000 C CNN
F 1 "CSTNE8M00G55Z000R0" H 7950 3876 50  0000 C CNN
F 2 "Footprints:OSC_CSTNE8M00G55Z000R0" H 7450 3425 50  0001 L BNN
F 3 "" H 7950 3600 50  0001 L BNN
F 4 "JGC42-8858A" H 7675 3550 50  0001 L BNN "PARTREV"
F 5 "Murata" H 7825 3625 50  0001 L BNN "MANUFACTURER"
F 6 "Manufacturer Recomendations" H 7400 3500 50  0001 L BNN "STANDARD"
	1    7950 3600
	1    0    0    -1  
$EndComp
Text Label 8150 4850 1    50   ~ 0
BLUE
Text Label 8150 5100 1    50   ~ 0
RED
Text Label 8150 5350 1    50   ~ 0
YELLOW
Text Label 8150 5600 1    50   ~ 0
GREEN
Text Label 9600 4850 1    50   ~ 0
1V8
Text Label 9600 5100 1    50   ~ 0
3V3
Text Label 9600 5350 1    50   ~ 0
5V
Text Label 9600 5600 1    50   ~ 0
9V
Text Label 9600 5850 1    50   ~ 0
+VCC
$EndSCHEMATC
